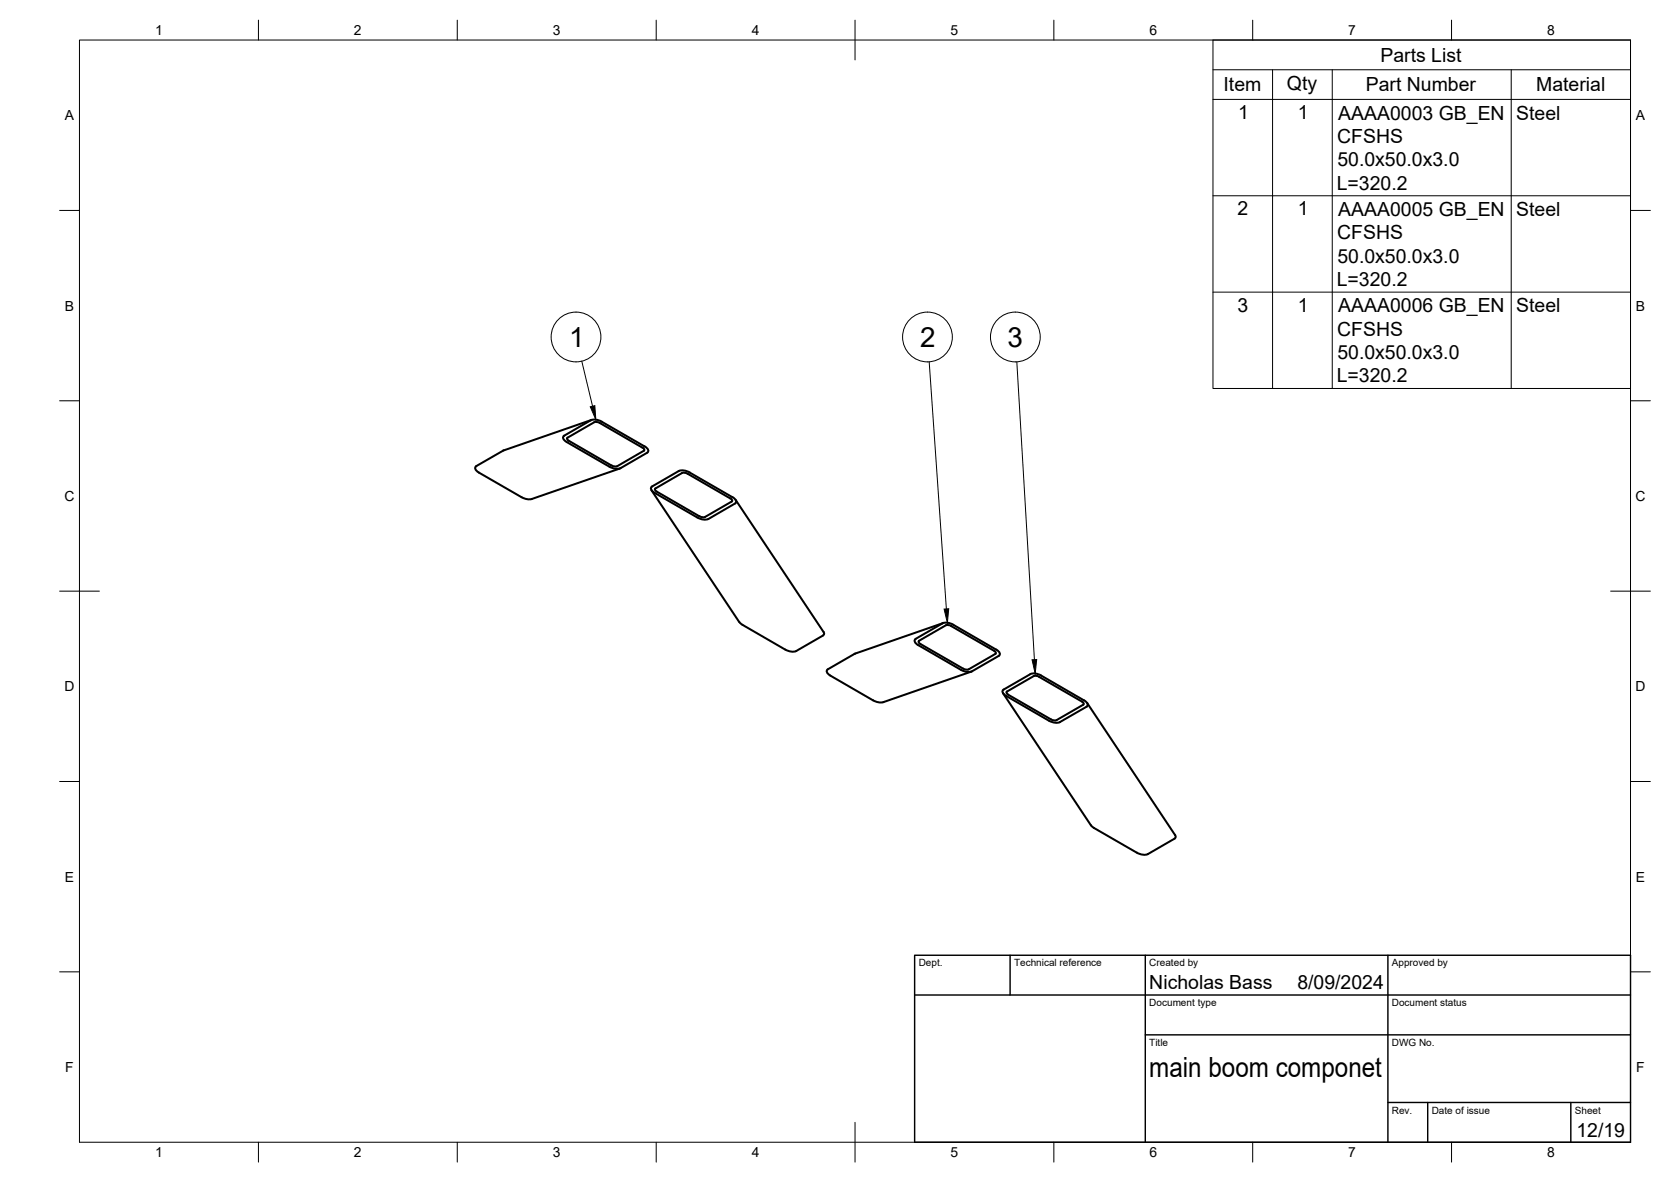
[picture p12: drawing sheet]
<svg xmlns="http://www.w3.org/2000/svg" width="420mm" height="297mm" viewBox="0 0 420 297" stroke-linecap="round" stroke-linejoin="round" font-family="sans-serif">
<!-- layer: Visible -->
<g fill="none" stroke="#000" stroke-width=".51">
<path d="M126.7 113.2l-7.2 4.2a1.23 1.23 0 0 0 .9 1.3l10.7 6.3 1.1 .4 1.1 .1 22.5-7.7M141.9 109.5l-.3 .2a1.24 1.24 0 0 0 .9 1.4l10.8 6.2 1.5 .5 1.2-.1 6.7-3.9M142.7 110l6.7-3.9 .6-.1 .8 .3 10.8 6.2 .4 .6-6.8 4.1h-.7l-.7-.2-10.8-6.2-.4-.5zM148.6 105.6l-6.8 3.9M148.6 105.6l.7-.2 1.5 .3 11.3 6.5M148.8 105.5l-22.1 7.7M162.1 112.2a1.23 1.23 0 0 1 .9 1.3l-.3 .3M171.5 118.9l-6.7 3.8-.1 .4 .4 .4 10.8 6.2 .7 .3 .7-.1 6.7-3.8M171.5 118.9l.6-.1 .8 .3M172.9 119l10.7 6.3M163.8 123.2l22.1 33.1M175.4 130.1l1.5 .5 1.2-.2 7-4.1a1.2 1.2 0 0 0-.9-1.3l-10.8-6.3-1.5-.5-1.2 .2-7 4.1a1.23 1.23 0 0 0 .9 1.3l10.7 6.3"/>
<path d="M183.7 125.3l.4 .4-.1 .3M185 125.6l22.1 33.2M185.9 156.3l.8 .7 10.7 6.2 1.6 .6 1.2-.2 6.7-3.9M207.1 158.8a.59 .59 0 0 1-.2 .9M237.2 156.6l-22.1 7.6M239.7 157l10.8 6.2M239.7 157l-1-.4-1.4-.1-7.3 4.3a1.23 1.23 0 0 0 .9 1.3l10.7 6.2 1.6 .6 1.2-.2 7-4.1a1.23 1.23 0 0 0-.9-1.4M208.2 168.2l-.3 .2a1.23 1.23 0 0 0 .9 1.4M208.8 169.8l10.7 6.2 1.7 .5h.9M215.1 164.2l-6.9 4M231.4 161.8l10.8 6.2M231.4 161.8l-.4-.4 .1-.4 6.7-3.9h.6l.8 .2 10.7 6.2 .5 .5-.1 .3-6.8 3.9"/>
<path d="M242.2 168l.7 .3 .7-.1M244.2 168.8l-22.1 7.7M252.2 174.2l22.2 33.4 11.4 6.7 1.6 .5 1.2-.2M252.3 173.3l6.8-3.9 1.2-.1 1.5 .5 10.8 6.2a1.23 1.23 0 0 1 .9 1.3l-7 4.2M252.4 173.3l-.3 .2a1.24 1.24 0 0 0 .9 1.4l11.2 6.4 1.5 .3 .8-.1M253.2 173.8l-.1 .3 .4 .5 10.8 6.2 .7 .2h.7l6.8-4.1-.5-.6-11.5-6.5-.6 .1-6.7 3.9M273.4 176.7l22.1 33.1a.59 .59 0 0 1-.2 1l-6.7 3.9"/>
</g>
<!-- layer: BORDER -->
<g fill="none" stroke="#000" stroke-width=".25">
<path d="M20 10.1h390v276.9h-390zM65 5.1v5M115 5.1v5M165 5.1v5M215 5.1v10M265 5.1v5M315 5.1v5M365 5.1v5M15 52.9h5M410 52.9h5M15 100.7h5M410 100.7h5"/>
<path d="M15 148.6h10M405 148.6h10M15 196.4h5M410 196.4h5M15 244.2h5M410 244.2h5M65 287v5M115 287v5M165 287v5M215 282.1v9.9M265 287v5M315 287v5"/>
<path d="M365 287v5"/>
</g>
<!-- layer: TITLEBLOCK -->
<path d="M230 240.1h180v46.9h-180zM230 250h180M254 240.1v9.9M288 240.1v46.9M349 240.1v46.9M288 260.1h122M349 277.1h61M359 277.1v9.9M395 277.1v9.9" fill="none" stroke="#000" stroke-width=".36"/>
<!-- layer: Parts Lists -->
<path d="M305 10.1h105v87.5h-105zM305 17.5h105M320 17.5v80.1M335 17.5v80.1M380 17.5v80.1M305 25h105M305 49.2h105M305 73.4h105" fill="none" stroke="#000" stroke-width=".25"/>
<!-- layer: Balloons -->
<g fill="none" stroke="#000" stroke-width=".25">
<circle cx="144.8" cy="84.7" r="6.3"/>
<circle cx="233.2" cy="84.7" r="6.3"/>
<circle cx="255.3" cy="84.7" r="6.3"/>
</g>
<!-- layer: 0 -->
<path d="M148.4 102.2l1.2-.3 .2 3.6zM237.4 153.1l1.1-.1-.3 3.5zM259.5 165.8l1.2-.1-.4 3.6z" fill="#000" stroke="#000" stroke-width=".25"/>
<path d="M146.3 90.8l2.7 11.3M233.6 90.9l4.4 62.1M255.7 90.9l4.4 74.9" fill="none" stroke="#000" stroke-width=".25"/>
<g font-size="7">
<text x="143.1" y="87.2">1</text>
<text x="231.3" y="87.2">2</text>
<text x="253.4" y="87.2">3</text>
<text x="289" y="270.6">main boom componet</text>
</g>
<g font-size="4.9">
<text x="347.1" y="15.5">Parts List</text>
<text x="307.7" y="23">Item</text>
<text x="323.6" y="22.5">Qty</text>
<text x="343.4" y="23">Part Number</text>
<text x="386.3" y="23">Material</text>
<text x="311.3" y="29.9">1</text>
<text x="326.3" y="29.9">1</text>
<text x="336.2" y="35.9">CFSHS</text>
<text x="336.5" y="30">AAAA0003 GB_EN</text>
<text x="381.3" y="30">Steel</text>
<text x="336.3" y="41.8">50.0x50.0x3.0</text>
<text x="336.1" y="47.6">L=320.2</text>
<text x="311.2" y="54.1">2</text>
<text x="326.3" y="54.1">1</text>
<text x="336.5" y="54.3">AAAA0005 GB_EN</text>
<text x="381.3" y="54.3">Steel</text>
<text x="336.2" y="60.2">CFSHS</text>
<text x="336.1" y="71.8">L=320.2</text>
<text x="336.3" y="66">50.0x50.0x3.0</text>
<text x="311.1" y="78.3">3</text>
<text x="326.3" y="78.3">1</text>
<text x="336.5" y="78.5">AAAA0006 GB_EN</text>
<text x="381.3" y="78.5">Steel</text>
<text x="336.2" y="84.4">CFSHS</text>
<text x="336.3" y="90.2">50.0x50.0x3.0</text>
<text x="336.1" y="96.1">L=320.2</text>
<text x="289" y="248.5">Nicholas Bass</text>
<text x="326.2" y="248.5">8/09/2024</text>
<text x="396.4" y="285.7">12/19</text>
</g>
<g font-size="3.5">
<text x="39" y="8.8">1</text>
<text x="89" y="8.8">2</text>
<text x="139" y="8.8">3</text>
<text x="189" y="8.8">4</text>
<text x="239" y="8.8">5</text>
<text x="289" y="8.8">6</text>
<text x="339" y="8.8">7</text>
<text x="389" y="8.8">8</text>
<text x="16.3" y="30.2">A</text>
<text x="411.3" y="30.2">A</text>
<text x="16.3" y="78">B</text>
<text x="411.3" y="78">B</text>
<text x="16.2" y="125.9">C</text>
<text x="411.2" y="125.9">C</text>
<text x="16.2" y="173.7">D</text>
<text x="411.2" y="173.7">D</text>
<text x="16.3" y="221.6">E</text>
<text x="411.3" y="221.6">E</text>
<text x="16.4" y="269.4">F</text>
<text x="411.4" y="269.4">F</text>
<text x="39" y="290.8">1</text>
<text x="89" y="290.8">2</text>
<text x="139" y="290.8">3</text>
<text x="189" y="290.8">4</text>
<text x="239" y="290.8">5</text>
<text x="289" y="290.8">6</text>
<text x="339" y="290.8">7</text>
<text x="389" y="290.8">8</text>
</g>
<g font-size="2.5">
<text x="231" y="242.9">Dept.</text>
<text x="255" y="242.9">Technical reference</text>
<text x="289" y="242.9">Created by</text>
<text x="350" y="242.9">Approved by</text>
<text x="289" y="252.8">Document type</text>
<text x="350" y="252.8">Document status</text>
<text x="289" y="262.9">Title</text>
<text x="350" y="262.9">DWG No.</text>
<text x="350" y="279.9">Rev.</text>
<text x="360" y="279.9">Date of issue</text>
<text x="396" y="279.9">Sheet</text>
</g>
</svg>
